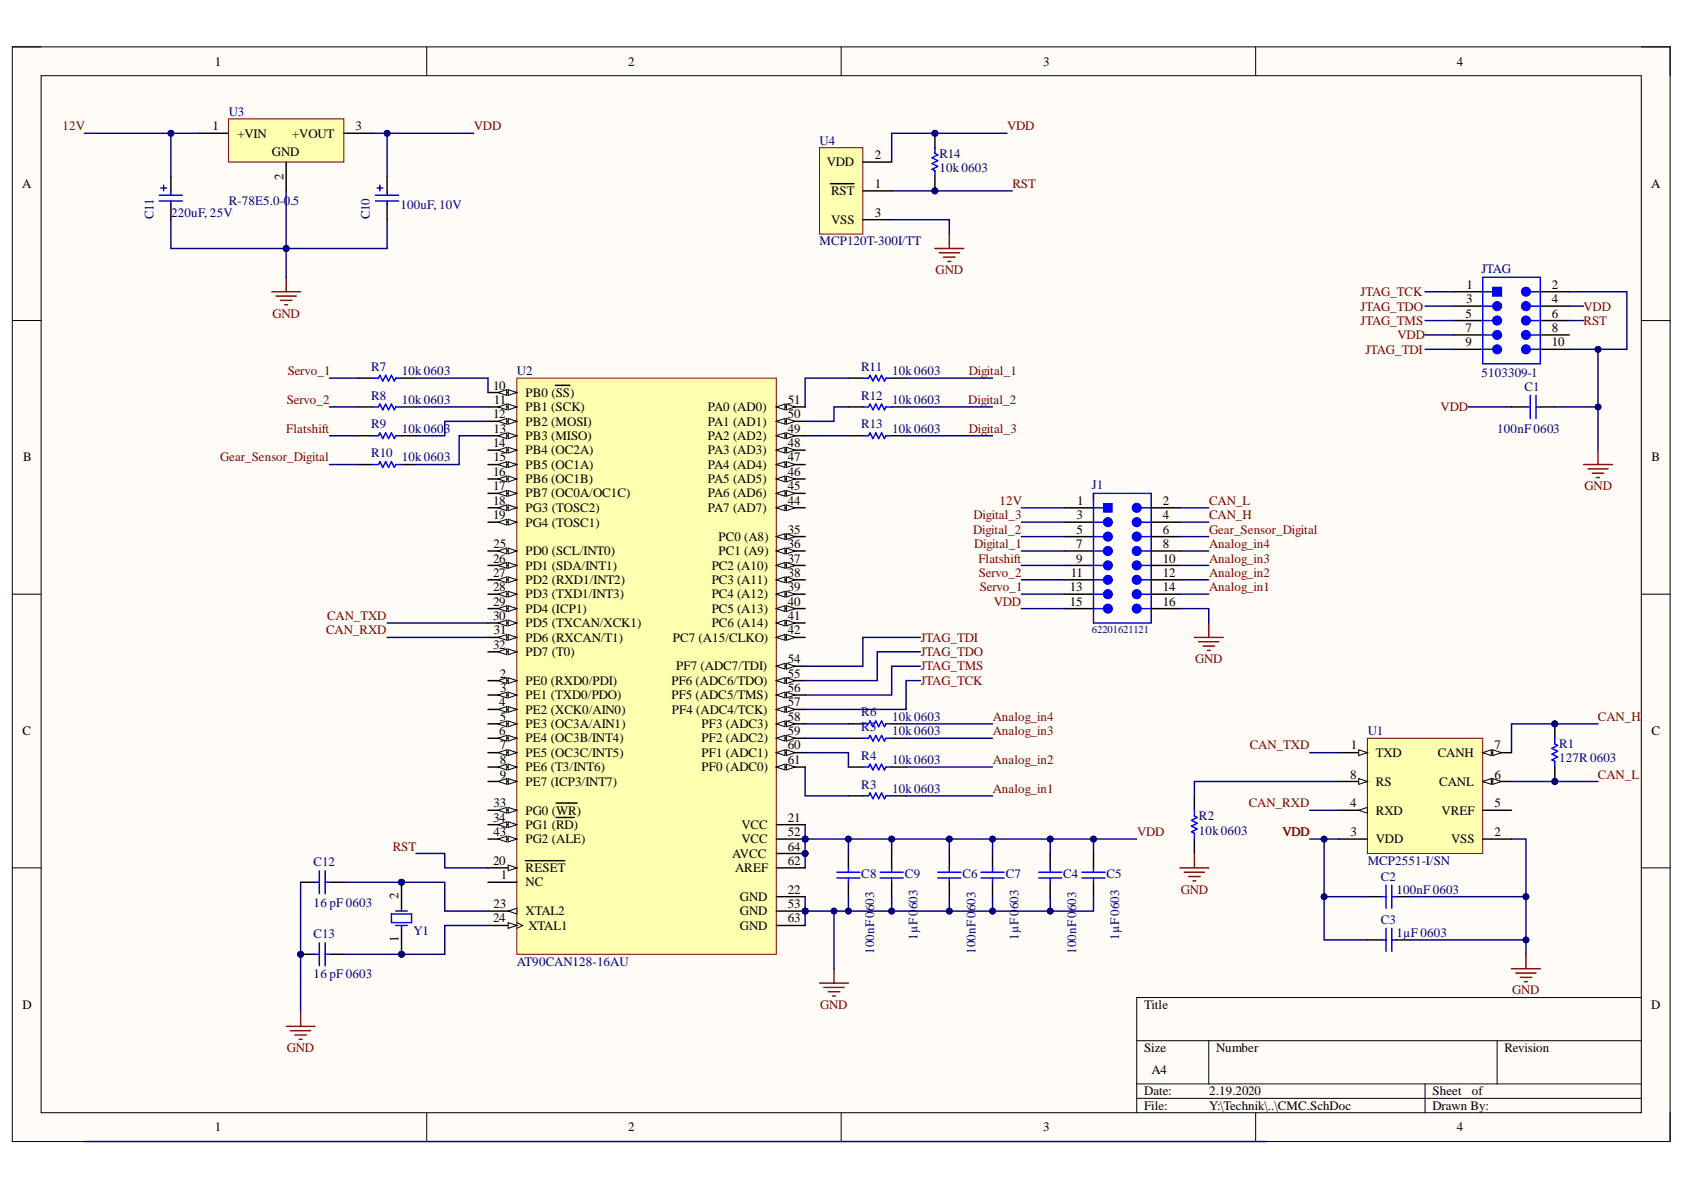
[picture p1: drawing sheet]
# Altium project CMC.PrjPcb
1 sheet, 34 parts. Net scope: global (net labels, ports and power ports of the same name join across sheets).
Board file: cmc.PcbDoc

## Sheet CMC.SchDoc
size A4

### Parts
C1  100nF 0603  [CAPC0603(1608)100_L]
C2  100nF 0603  [CAPC0603(1608)100_L]
C3  1µF 0603  [CAPC0603(1608)100_L]
C4  100nF 0603  [CAPC0603(1608)100_L]
C5  1µF 0603  [CAPC0603(1608)100_L]
C6  100nF 0603  [CAPC0603(1608)100_L]
C7  1µF 0603  [CAPC0603(1608)100_L]
C8  100nF 0603  [CAPC0603(1608)100_L]
C9  1µF 0603  [CAPC0603(1608)100_L]
C10  100uF, 10V  [WCAP-ASLU_6.3x7.7]
C11  220uF, 25V  [WCAP-ATET_10x12.5]
C12  16 pF 0603  [CAPC0603(1608)100_L]
C13  16 pF 0603  [CAPC0603(1608)100_L]
J1  62201621121  [62201621121]
JTAG  5103309-1  [TECO-5103309-1_V]
R1  127R 0603  [RESC0603(1608)_N]
R2  10k 0603  [RESC0603(1608)_N]
R3  10k 0603  [RESC0603(1608)_N]
R4  10k 0603  [RESC0603(1608)_N]
R5  10k 0603  [RESC0603(1608)_N]
R6  10k 0603  [RESC0603(1608)_N]
R7  10k 0603  [RESC0603(1608)_N]
R8  10k 0603  [RESC0603(1608)_N]
R9  10k 0603  [RESC0603(1608)_N]
R10  10k 0603  [RESC0603(1608)_N]
R11  10k 0603  [RESC0603(1608)_N]
R12  10k 0603  [RESC0603(1608)_N]
R13  10k 0603  [RESC0603(1608)_N]
R14  10k 0603  [RESC0603(1608)_N]
U1  MCP2551-I/SN  [MCHP-SN8_V]
U2  AT90CAN128-16AU  [64A_M]
U3  R-78E5.0-0.5  [REPO-R-78E-0.5-3_V]
U4  MCP120T-300I/TT  [SOT-23-TT3_N]
Y1  16MHz, +/-30ppm, 16pF  [WE-XTAL_HC49/4HSMX]  (value not drawn)

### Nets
GND: C1.2 C2.2 C3.2 C4.1 C5.1 C6.1 C7.1 C8.1 C9.1 C10.1(N) C11.1(N) C12.2 C13.2 J1.16 JTAG.2 JTAG.10 R2.1 U1.2(VSS) U2.22(GND) U2.53(GND) U2.63(GND) U3.2(GND) U4.3(VSS)
12V: C11.2(P) J1.1 U3.1(+VIN)
Analog_in1: J1.14 R3.1
Analog_in2: J1.12 R4.1
Analog_in3: J1.10 R5.1
Analog_in4: J1.8 R6.1
CAN_H: J1.4 R1.2 U1.7(CANH)
CAN_L: J1.2 R1.1 U1.6(CANL)
CAN_RXD: U1.4(RXD) U2.31(PD6_(RXCAN/T1))
CAN_TXD: U1.1(TXD) U2.30(PD5_(TXCAN/XCK1))
Digital_1: J1.7 R11.1
Digital_2: J1.5 R12.1
Digital_3: J1.3 R13.1
Flatshift: J1.9 R9.2
Gear_Sensor_Digital: J1.6 R10.2
JTAG_TCK: JTAG.1 U2.57(PF4_(ADC4/TCK))
JTAG_TDI: JTAG.9 U2.54(PF7_(ADC7/TDI))
JTAG_TDO: JTAG.3 U2.55(PF6_(ADC6/TDO))
JTAG_TMS: JTAG.5 U2.56(PF5_(ADC5/TMS))
RST: JTAG.6 R14.2 U2.20(~{RESET}) U4.1(~{RST})
Servo_1: J1.13 R7.2
Servo_2: J1.11 R8.2
VDD: C1.1 C2.1 C3.1 C4.2 C5.2 C6.2 C7.2 C8.2 C9.2 C10.2(P) J1.15 JTAG.4 JTAG.7 R14.1 U1.3(VDD) U2.21(VCC) U2.52(VCC) U2.62(AREF) U2.64(AVCC) U3.3(+VOUT) U4.2(VDD)
NetC12_1: C12.1 U2.23(XTAL2) Y1.2(OSC2)
NetC13_1: C13.1 U2.24(XTAL1) Y1.1(OSC1)
NetR2_2: R2.2 U1.8(RS)
NetR3_2: R3.2 U2.61(PF0_(ADC0))
NetR4_2: R4.2 U2.60(PF1_(ADC1))
NetR5_2: R5.2 U2.59(PF2_(ADC2))
NetR6_2: R6.2 U2.58(PF3_(ADC3))
NetR7_1: R7.1 U2.10(PB0_(~{SS}))
NetR8_1: R8.1 U2.11(PB1_(SCK))
NetR9_1: R9.1 U2.12(PB2_(MOSI))
NetR10_1: R10.1 U2.13(PB3_(MISO))
NetR11_2: R11.2 U2.51(PA0_(AD0))
NetR12_2: R12.2 U2.50(PA1_(AD1))
NetR13_2: R13.2 U2.49(PA2_(AD2))

Not connected (* = marked no-connect by the designer): JTAG 8; U1 5(VREF); U2 1(NC) 2(PE0_(RXD0/PDI)) 3(PE1_(TXD0/PDO)) 4(PE2_(XCK0/AIN0)) 5(PE3_(OC3A/AIN1)) 6(PE4_(OC3B/INT4)) 7(PE5_(OC3C/INT5)) 8(PE6_(T3/INT6)) 9(PE7_(ICP3/INT7)) 14(PB4_(OC2A)) 15(PB5_(OC1A)) 16(PB6_(OC1B)) 17(PB7_(OC0A/OC1C)) 18(PG3_(TOSC2)) 19(PG4_(TOSC1)) 25(PD0_(SCL/INT0)) 26(PD1_(SDA/INT1)) 27(PD2_(RXD1/INT2)) 28(PD3_(TXD1/INT3)) 29(PD4_(ICP1)) 32(PD7_(T0)) 33(PG0_(~{WR})) 34(PG1_(~{RD})) 35(PC0_(A8)) 36(PC1_(A9)) 37(PC2_(A10)) 38(PC3_(A11)) 39(PC4_(A12)) 40(PC5_(A13)) 41(PC6_(A14)) 42(PC7_(A15/CLKO)) 43(PG2_(ALE)) 44(PA7_(AD7)) 45(PA6_(AD6)) 46(PA5_(AD5)) 47(PA4_(AD4)) 48(PA3_(AD3))
